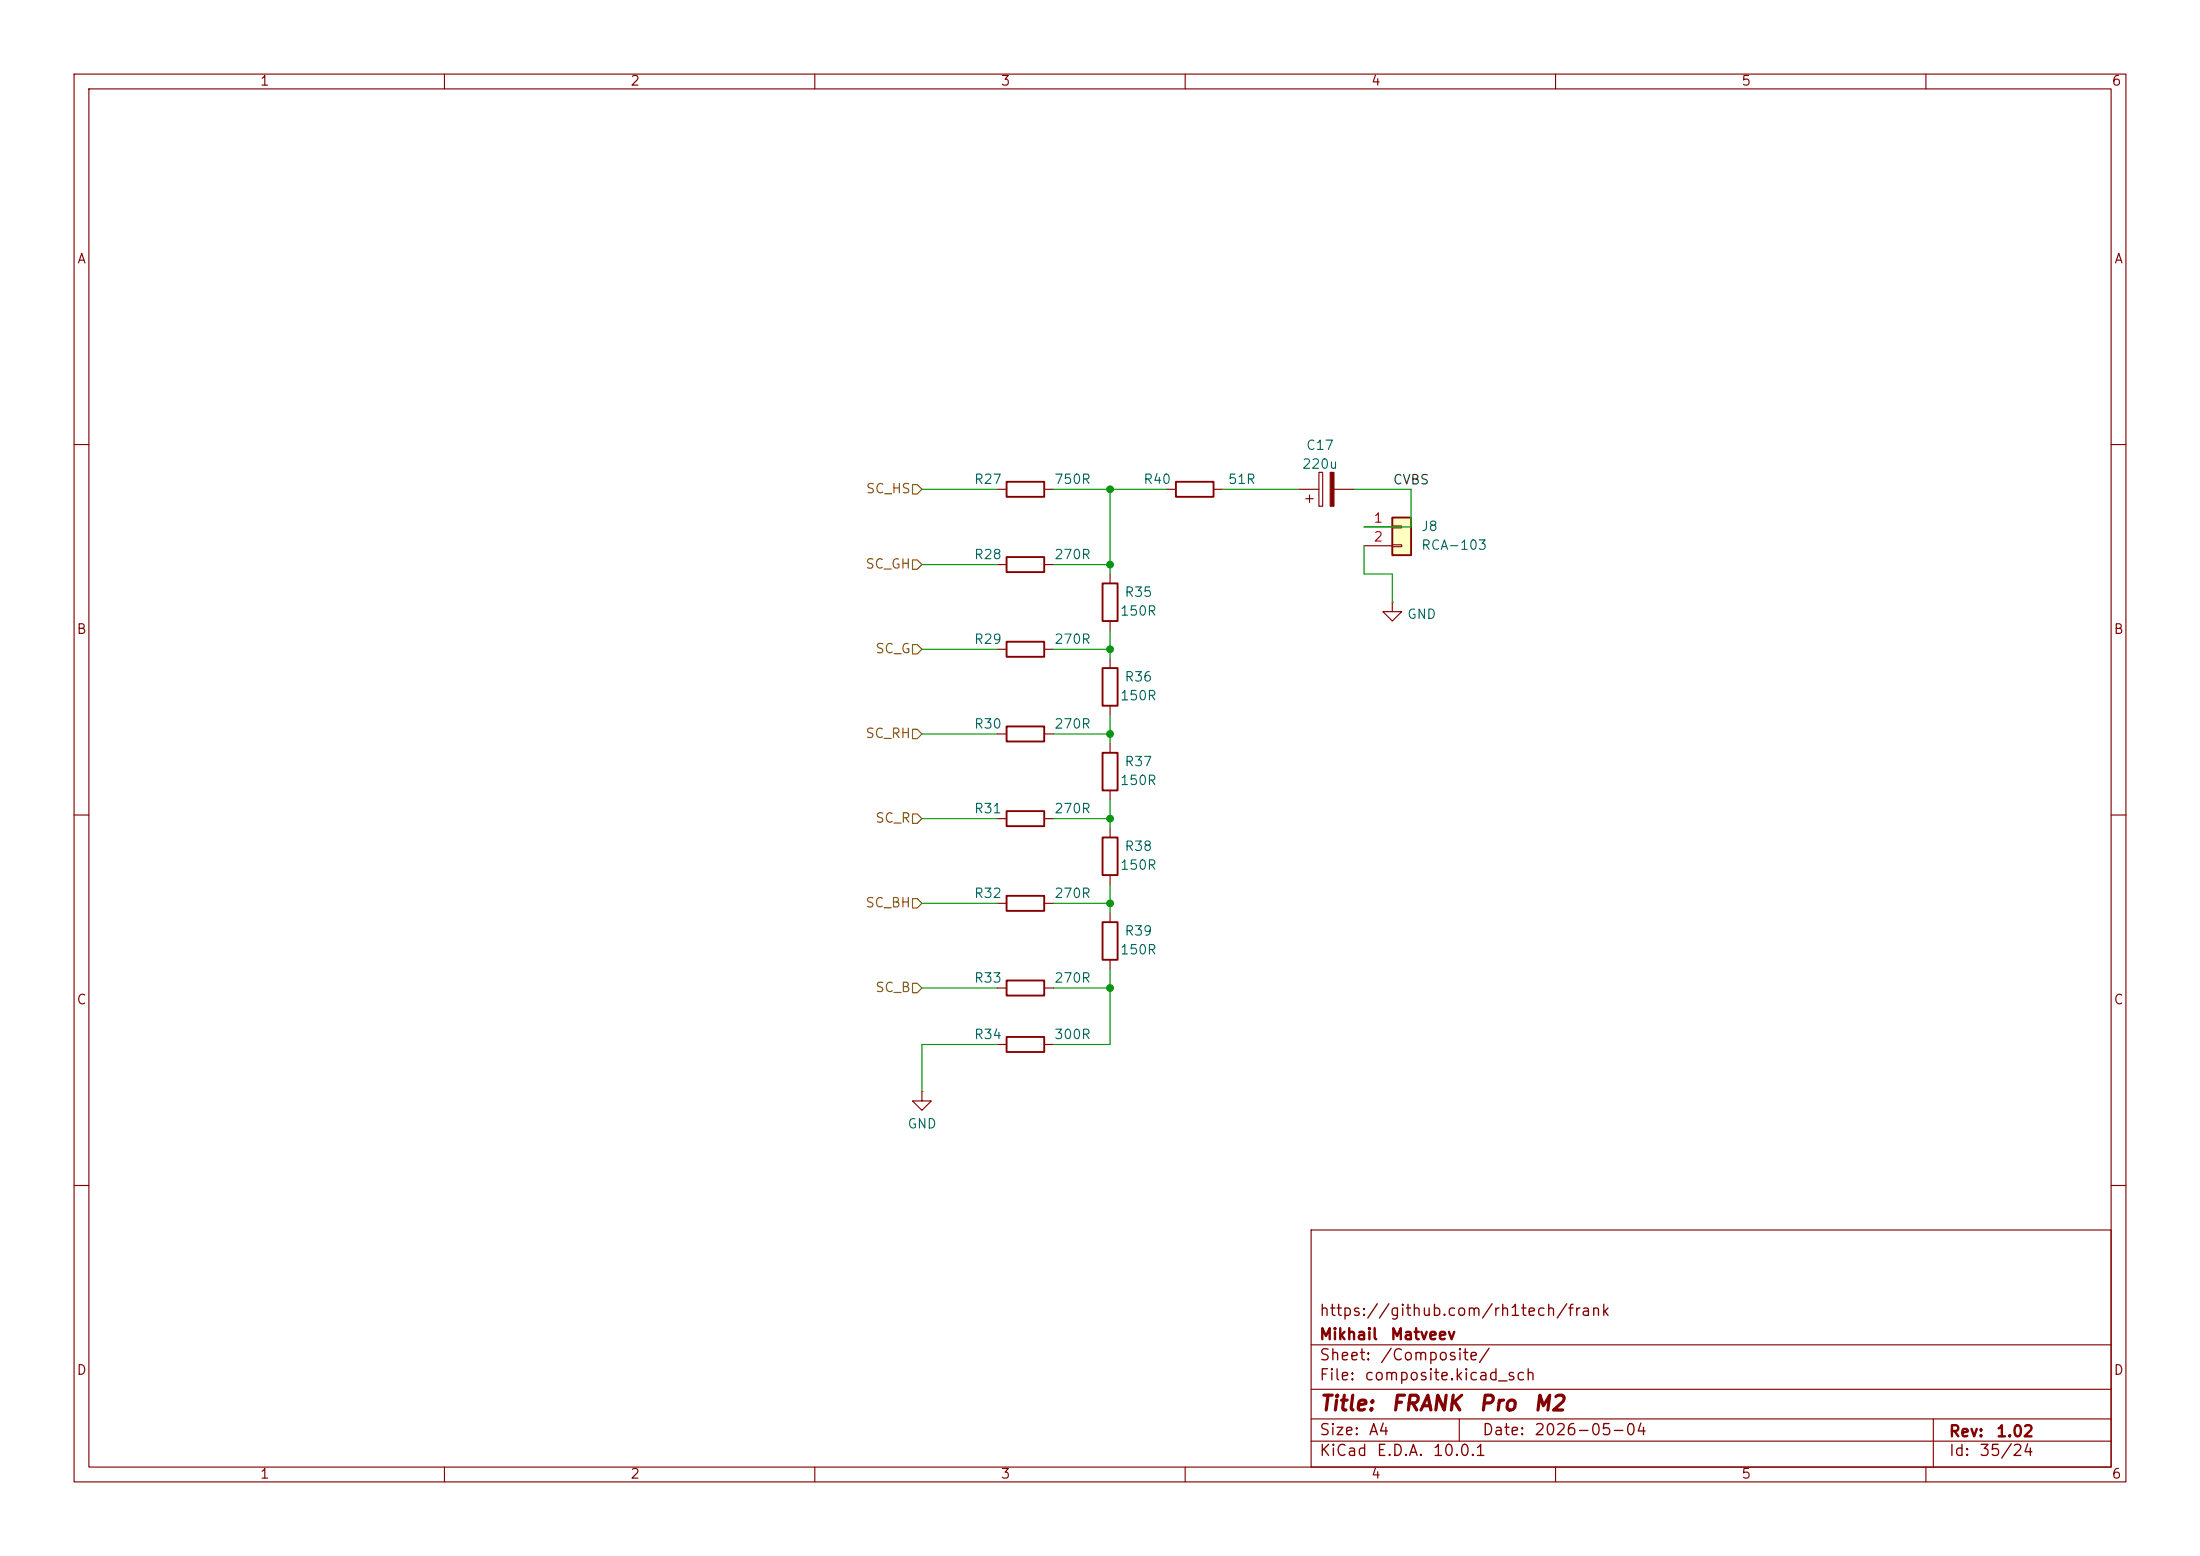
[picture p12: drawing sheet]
(kicad_sch
 (version 20260306)
 (generator "eeschema")
 (generator_version "10.0")
 (paper "A4")
 (title_block
  (title "${NAME} ${MODEL}")
  (date "${DATE}")
  (rev "${VERSION}")
  (company "Mikhail Matveev")
  (comment 1 "https://github.com/rh1tech/frank"))
 (lib_symbols
  (symbol "FRANK:C_Polarized"
   (pin_numbers (hide yes))
   (pin_names
    (offset 0.254)) (exclude_from_sim no) (in_bom yes) (on_board yes)
   (in_pos_files yes)
   (duplicate_pin_numbers_are_jumpers no)
   (property "Reference" "C" (at 0.635 2.54 0) (show_name no) (do_not_autoplace no) (effects (font (size 1.27 1.27)) (justify left)))
   (property "Value" "C_Polarized" (at 0.635 -2.54 0) (show_name no) (do_not_autoplace no) (effects (font (size 1.27 1.27)) (justify left)))
   (property "Footprint" "" (at 0.9652 -3.81 0) (show_name no) (do_not_autoplace no) (hide yes) (effects (font (size 1.27 1.27))))
   (property "Datasheet" "" (at 0 0 0) (show_name no) (do_not_autoplace no) (hide yes) (effects (font (size 1.27 1.27))))
   (property "Description" "Polarized capacitor" (at 0 0 0) (show_name no) (do_not_autoplace no) (hide yes) (effects (font (size 1.27 1.27))))
   (symbol "C_Polarized_0_1"
    (rectangle (start -2.286 0.508) (end 2.286 1.016) (stroke (width 0) (type default)) (fill (type none)))
    (polyline (pts (xy -1.778 2.286) (xy -0.762 2.286)) (stroke (width 0) (type default)) (fill (type none)))
    (polyline (pts (xy -1.27 2.794) (xy -1.27 1.778)) (stroke (width 0) (type default)) (fill (type none)))
    (rectangle (start 2.286 -0.508) (end -2.286 -1.016) (stroke (width 0) (type default)) (fill (type outline))))
   (symbol "C_Polarized_1_1"
    (pin passive line (at 0 3.81 270) (length 2.794) (name "" (effects (font (size 1.27 1.27)))) (number "1" (effects (font (size 1.27 1.27)))))
    (pin passive line (at 0 -3.81 90) (length 2.794) (name "" (effects (font (size 1.27 1.27)))) (number "2" (effects (font (size 1.27 1.27))))))
   (embedded_fonts no))
  (symbol "FRANK:Conn_01x02"
   (pin_names
    (offset 1.016) (hide yes)) (exclude_from_sim no) (in_bom yes) (on_board yes)
   (in_pos_files yes)
   (duplicate_pin_numbers_are_jumpers no)
   (property "Reference" "J" (at 0 2.54 0) (show_name no) (do_not_autoplace no) (effects (font (size 1.27 1.27))))
   (property "Value" "Conn_01x02" (at 0 -5.08 0) (show_name no) (do_not_autoplace no) (effects (font (size 1.27 1.27))))
   (property "Footprint" "" (at 0 0 0) (show_name no) (do_not_autoplace no) (hide yes) (effects (font (size 1.27 1.27))))
   (property "Datasheet" "" (at 0 0 0) (show_name no) (do_not_autoplace no) (hide yes) (effects (font (size 1.27 1.27))))
   (property "Description" "Generic connector, single row, 01x02, script generated (kicad-library-utils/schlib/autogen/connector/)" (at 0 0 0) (show_name no) (do_not_autoplace no) (hide yes) (effects (font (size 1.27 1.27))))
   (symbol "Conn_01x02_1_1"
    (rectangle (start -1.27 1.27) (end 1.27 -3.81) (stroke (width 0.254) (type default)) (fill (type background)))
    (rectangle (start -1.27 0.127) (end 0 -0.127) (stroke (width 0.1524) (type default)) (fill (type none)))
    (rectangle (start -1.27 -2.413) (end 0 -2.667) (stroke (width 0.1524) (type default)) (fill (type none)))
    (pin passive line (at -5.08 0 0) (length 3.81) (name "Pin_1" (effects (font (size 1.27 1.27)))) (number "1" (effects (font (size 1.27 1.27)))))
    (pin passive line (at -5.08 -2.54 0) (length 3.81) (name "Pin_2" (effects (font (size 1.27 1.27)))) (number "2" (effects (font (size 1.27 1.27))))))
   (embedded_fonts no))
  (symbol "FRANK:GND"
   (power global)
   (pin_numbers (hide yes))
   (pin_names
    (offset 0) (hide yes)) (exclude_from_sim no) (in_bom yes) (on_board yes)
   (in_pos_files yes)
   (duplicate_pin_numbers_are_jumpers no)
   (property "Reference" "#PWR" (at 0 -6.35 0) (show_name no) (do_not_autoplace no) (hide yes) (effects (font (size 1.27 1.27))))
   (property "Value" "GND" (at 0 -3.81 0) (show_name no) (do_not_autoplace no) (effects (font (size 1.27 1.27))))
   (property "Footprint" "" (at 0 0 0) (show_name no) (do_not_autoplace no) (hide yes) (effects (font (size 1.27 1.27))))
   (property "Datasheet" "" (at 0 0 0) (show_name no) (do_not_autoplace no) (hide yes) (effects (font (size 1.27 1.27))))
   (property "Description" "Power symbol creates a global label with name \"GND\" , ground" (at 0 0 0) (show_name no) (do_not_autoplace no) (hide yes) (effects (font (size 1.27 1.27))))
   (symbol "GND_0_1"
    (polyline (pts (xy 0 0) (xy 0 -1.27) (xy 1.27 -1.27) (xy 0 -2.54) (xy -1.27 -1.27) (xy 0 -1.27)) (stroke (width 0) (type default)) (fill (type none))))
   (symbol "GND_1_1"
    (pin power_in line (at 0 0 270) (length 0) (name "" (effects (font (size 1.27 1.27)))) (number "1" (effects (font (size 1.27 1.27))))))
   (embedded_fonts no))
  (symbol "FRANK:R"
   (pin_numbers (hide yes))
   (pin_names
    (offset 0)) (exclude_from_sim no) (in_bom yes) (on_board yes)
   (in_pos_files yes)
   (duplicate_pin_numbers_are_jumpers no)
   (property "Reference" "R" (at 2.032 0 90) (show_name no) (do_not_autoplace no) (effects (font (size 1.27 1.27))))
   (property "Value" "R" (at 0 0 90) (show_name no) (do_not_autoplace no) (effects (font (size 1.27 1.27))))
   (property "Footprint" "" (at -1.778 0 90) (show_name no) (do_not_autoplace no) (hide yes) (effects (font (size 1.27 1.27))))
   (property "Datasheet" "" (at 0 0 0) (show_name no) (do_not_autoplace no) (hide yes) (effects (font (size 1.27 1.27))))
   (property "Description" "Resistor" (at 0 0 0) (show_name no) (do_not_autoplace no) (hide yes) (effects (font (size 1.27 1.27))))
   (symbol "R_0_1"
    (rectangle (start -1.016 -2.54) (end 1.016 2.54) (stroke (width 0.254) (type default)) (fill (type none))))
   (symbol "R_1_1"
    (pin passive line (at 0 3.81 270) (length 1.27) (name "" (effects (font (size 1.27 1.27)))) (number "1" (effects (font (size 1.27 1.27)))))
    (pin passive line (at 0 -3.81 90) (length 1.27) (name "" (effects (font (size 1.27 1.27)))) (number "2" (effects (font (size 1.27 1.27))))))
   (embedded_fonts no)))
 (junction
  (at 149.86 121.92)
  (diameter 0)
  (color 0 0 0 0))
 (junction
  (at 149.86 87.63)
  (diameter 0)
  (color 0 0 0 0))
 (junction
  (at 149.86 99.06)
  (diameter 0)
  (color 0 0 0 0))
 (junction
  (at 149.86 133.35)
  (diameter 0)
  (color 0 0 0 0))
 (junction
  (at 149.86 66.04)
  (diameter 0)
  (color 0 0 0 0))
 (junction
  (at 149.86 110.49)
  (diameter 0)
  (color 0 0 0 0))
 (junction
  (at 149.86 76.2)
  (diameter 0)
  (color 0 0 0 0))
 (wire
  (pts (xy 149.86 85.09) (xy 149.86 87.63))
  (stroke (width 0) (type default)))
 (wire
  (pts (xy 149.86 119.38) (xy 149.86 121.92))
  (stroke (width 0) (type default)))
 (wire
  (pts (xy 142.24 87.63) (xy 149.86 87.63))
  (stroke (width 0) (type default)))
 (wire
  (pts (xy 142.24 121.92) (xy 149.86 121.92))
  (stroke (width 0) (type default)))
 (wire
  (pts (xy 149.86 76.2) (xy 149.86 77.47))
  (stroke (width 0) (type default)))
 (wire
  (pts (xy 142.24 110.49) (xy 149.86 110.49))
  (stroke (width 0) (type default)))
 (wire
  (pts (xy 142.24 76.2) (xy 149.86 76.2))
  (stroke (width 0) (type default)))
 (wire
  (pts (xy 184.15 77.47) (xy 187.96 77.47))
  (stroke (width 0) (type default)))
 (wire
  (pts (xy 134.62 140.97) (xy 124.46 140.97))
  (stroke (width 0) (type default)))
 (wire
  (pts (xy 124.46 121.92) (xy 134.62 121.92))
  (stroke (width 0) (type default)))
 (wire
  (pts (xy 184.15 77.47) (xy 184.15 73.66))
  (stroke (width 0) (type default)))
 (wire
  (pts (xy 149.86 87.63) (xy 149.86 88.9))
  (stroke (width 0) (type default)))
 (wire
  (pts (xy 187.96 77.47) (xy 187.96 81.28))
  (stroke (width 0) (type default)))
 (wire
  (pts (xy 190.5 66.04) (xy 182.88 66.04))
  (stroke (width 0) (type default)))
 (wire
  (pts (xy 190.5 71.12) (xy 184.15 71.12))
  (stroke (width 0) (type default)))
 (wire
  (pts (xy 124.46 133.35) (xy 134.62 133.35))
  (stroke (width 0) (type default)))
 (wire
  (pts (xy 149.86 133.35) (xy 149.86 140.97))
  (stroke (width 0) (type default)))
 (wire
  (pts (xy 149.86 130.81) (xy 149.86 133.35))
  (stroke (width 0) (type default)))
 (wire
  (pts (xy 142.24 66.04) (xy 149.86 66.04))
  (stroke (width 0) (type default)))
 (wire
  (pts (xy 149.86 96.52) (xy 149.86 99.06))
  (stroke (width 0) (type default)))
 (wire
  (pts (xy 124.46 99.06) (xy 134.62 99.06))
  (stroke (width 0) (type default)))
 (wire
  (pts (xy 124.46 140.97) (xy 124.46 147.32))
  (stroke (width 0) (type default)))
 (wire
  (pts (xy 149.86 66.04) (xy 157.48 66.04))
  (stroke (width 0) (type default)))
 (wire
  (pts (xy 124.46 110.49) (xy 134.62 110.49))
  (stroke (width 0) (type default)))
 (wire
  (pts (xy 124.46 76.2) (xy 134.62 76.2))
  (stroke (width 0) (type default)))
 (wire
  (pts (xy 149.86 140.97) (xy 142.24 140.97))
  (stroke (width 0) (type default)))
 (wire
  (pts (xy 149.86 99.06) (xy 149.86 100.33))
  (stroke (width 0) (type default)))
 (wire
  (pts (xy 190.5 71.12) (xy 190.5 66.04))
  (stroke (width 0) (type default)))
 (wire
  (pts (xy 149.86 107.95) (xy 149.86 110.49))
  (stroke (width 0) (type default)))
 (wire
  (pts (xy 165.1 66.04) (xy 175.26 66.04))
  (stroke (width 0) (type default)))
 (wire
  (pts (xy 149.86 121.92) (xy 149.86 123.19))
  (stroke (width 0) (type default)))
 (wire
  (pts (xy 149.86 66.04) (xy 149.86 76.2))
  (stroke (width 0) (type default)))
 (wire
  (pts (xy 142.24 99.06) (xy 149.86 99.06))
  (stroke (width 0) (type default)))
 (wire
  (pts (xy 142.24 133.35) (xy 149.86 133.35))
  (stroke (width 0) (type default)))
 (wire
  (pts (xy 124.46 66.04) (xy 134.62 66.04))
  (stroke (width 0) (type default)))
 (wire
  (pts (xy 124.46 87.63) (xy 134.62 87.63))
  (stroke (width 0) (type default)))
 (wire
  (pts (xy 149.86 110.49) (xy 149.86 111.76))
  (stroke (width 0) (type default)))
 (label "CVBS"
  (at 187.96 66.04 0)
  (effects (font (size 1.27 1.27)) (justify left bottom)))
 (hierarchical_label "SC_R"
  (shape input)
  (at 124.46 110.49 180)
  (effects (font (size 1.27 1.27)) (justify right)))
 (hierarchical_label "SC_RH"
  (shape input)
  (at 124.46 99.06 180)
  (effects (font (size 1.27 1.27)) (justify right)))
 (hierarchical_label "SC_GH"
  (shape input)
  (at 124.46 76.2 180)
  (effects (font (size 1.27 1.27)) (justify right)))
 (hierarchical_label "SC_G"
  (shape input)
  (at 124.46 87.63 180)
  (effects (font (size 1.27 1.27)) (justify right)))
 (hierarchical_label "SC_B"
  (shape input)
  (at 124.46 133.35 180)
  (effects (font (size 1.27 1.27)) (justify right)))
 (hierarchical_label "SC_BH"
  (shape input)
  (at 124.46 121.92 180)
  (effects (font (size 1.27 1.27)) (justify right)))
 (hierarchical_label "SC_HS"
  (shape input)
  (at 124.46 66.04 180)
  (effects (font (size 1.27 1.27)) (justify right)))
 (symbol
  (lib_id "FRANK:R")
  (at 149.86 127 180)
  (unit 1)
  (body_style 1)
  (exclude_from_sim no)
  (in_bom yes)
  (on_board yes)
  (in_pos_files yes)
  (dnp no)
  (property "Reference" "R39" (at 153.67 125.73 0) (show_name no) (do_not_autoplace no) (effects (font (size 1.27 1.27))))
  (property "Value" "150R" (at 153.67 128.27 0) (show_name no) (do_not_autoplace no) (effects (font (size 1.27 1.27))))
  (property "Footprint" "FRANK:R_0805_2012Metric" (at 151.638 127 90) (hide yes) (show_name no) (do_not_autoplace no) (effects (font (size 1.27 1.27))))
  (property "Datasheet" "" (at 149.86 127 0) (hide yes) (show_name no) (do_not_autoplace no) (effects (font (size 1.27 1.27))))
  (property "Description" "Resistor" (at 149.86 127 0) (hide yes) (show_name no) (do_not_autoplace no) (effects (font (size 1.27 1.27))))
  (property "AliExpress" "https://www.aliexpress.com/item/1005005945735199.html" (at 149.86 127 0) (hide yes) (show_name no) (do_not_autoplace no) (effects (font (size 1.27 1.27))))
  (pin "1")
  (pin "2"))
 (symbol
  (lib_id "FRANK:R")
  (at 138.43 121.92 90)
  (unit 1)
  (body_style 1)
  (exclude_from_sim no)
  (in_bom yes)
  (on_board yes)
  (in_pos_files yes)
  (dnp no)
  (property "Reference" "R32" (at 133.35 120.65 90) (show_name no) (do_not_autoplace no) (effects (font (size 1.27 1.27))))
  (property "Value" "270R" (at 144.78 120.65 90) (show_name no) (do_not_autoplace no) (effects (font (size 1.27 1.27))))
  (property "Footprint" "FRANK:R_0805_2012Metric" (at 138.43 123.698 90) (hide yes) (show_name no) (do_not_autoplace no) (effects (font (size 1.27 1.27))))
  (property "Datasheet" "" (at 138.43 121.92 0) (hide yes) (show_name no) (do_not_autoplace no) (effects (font (size 1.27 1.27))))
  (property "Description" "Resistor" (at 138.43 121.92 0) (hide yes) (show_name no) (do_not_autoplace no) (effects (font (size 1.27 1.27))))
  (property "AliExpress" "https://www.aliexpress.com/item/1005005945735199.html" (at 138.43 121.92 0) (hide yes) (show_name no) (do_not_autoplace no) (effects (font (size 1.27 1.27))))
  (pin "1")
  (pin "2"))
 (symbol
  (lib_id "FRANK:GND")
  (at 187.96 81.28 0)
  (unit 1)
  (body_style 1)
  (exclude_from_sim no)
  (in_bom yes)
  (on_board yes)
  (in_pos_files yes)
  (dnp no)
  (fields_autoplaced yes)
  (property "Reference" "#PWR087" (at 187.96 87.63 0) (hide yes) (show_name no) (do_not_autoplace no) (effects (font (size 1.27 1.27))))
  (property "Value" "GND" (at 189.865 82.9838 0) (show_name no) (do_not_autoplace no) (effects (font (size 1.27 1.27)) (justify left)))
  (property "Footprint" "" (at 187.96 81.28 0) (hide yes) (show_name no) (do_not_autoplace no) (effects (font (size 1.27 1.27))))
  (property "Datasheet" "" (at 187.96 81.28 0) (hide yes) (show_name no) (do_not_autoplace no) (effects (font (size 1.27 1.27))))
  (property "Description" "Power symbol creates a global label with name \"GND\" , ground" (at 187.96 81.28 0) (hide yes) (show_name no) (do_not_autoplace no) (effects (font (size 1.27 1.27))))
  (pin "1"))
 (symbol
  (lib_id "FRANK:R")
  (at 138.43 99.06 90)
  (unit 1)
  (body_style 1)
  (exclude_from_sim no)
  (in_bom yes)
  (on_board yes)
  (in_pos_files yes)
  (dnp no)
  (property "Reference" "R30" (at 133.35 97.79 90) (show_name no) (do_not_autoplace no) (effects (font (size 1.27 1.27))))
  (property "Value" "270R" (at 144.78 97.79 90) (show_name no) (do_not_autoplace no) (effects (font (size 1.27 1.27))))
  (property "Footprint" "FRANK:R_0805_2012Metric" (at 138.43 100.838 90) (hide yes) (show_name no) (do_not_autoplace no) (effects (font (size 1.27 1.27))))
  (property "Datasheet" "" (at 138.43 99.06 0) (hide yes) (show_name no) (do_not_autoplace no) (effects (font (size 1.27 1.27))))
  (property "Description" "Resistor" (at 138.43 99.06 0) (hide yes) (show_name no) (do_not_autoplace no) (effects (font (size 1.27 1.27))))
  (property "AliExpress" "https://www.aliexpress.com/item/1005005945735199.html" (at 138.43 99.06 0) (hide yes) (show_name no) (do_not_autoplace no) (effects (font (size 1.27 1.27))))
  (pin "1")
  (pin "2"))
 (symbol
  (lib_id "FRANK:R")
  (at 138.43 76.2 90)
  (unit 1)
  (body_style 1)
  (exclude_from_sim no)
  (in_bom yes)
  (on_board yes)
  (in_pos_files yes)
  (dnp no)
  (property "Reference" "R28" (at 133.35 74.93 90) (show_name no) (do_not_autoplace no) (effects (font (size 1.27 1.27))))
  (property "Value" "270R" (at 144.78 74.93 90) (show_name no) (do_not_autoplace no) (effects (font (size 1.27 1.27))))
  (property "Footprint" "FRANK:R_0805_2012Metric" (at 138.43 77.978 90) (hide yes) (show_name no) (do_not_autoplace no) (effects (font (size 1.27 1.27))))
  (property "Datasheet" "" (at 138.43 76.2 0) (hide yes) (show_name no) (do_not_autoplace no) (effects (font (size 1.27 1.27))))
  (property "Description" "Resistor" (at 138.43 76.2 0) (hide yes) (show_name no) (do_not_autoplace no) (effects (font (size 1.27 1.27))))
  (property "AliExpress" "https://www.aliexpress.com/item/1005005945735199.html" (at 138.43 76.2 0) (hide yes) (show_name no) (do_not_autoplace no) (effects (font (size 1.27 1.27))))
  (pin "1")
  (pin "2"))
 (symbol
  (lib_id "FRANK:R")
  (at 138.43 66.04 90)
  (unit 1)
  (body_style 1)
  (exclude_from_sim no)
  (in_bom yes)
  (on_board yes)
  (in_pos_files yes)
  (dnp no)
  (property "Reference" "R27" (at 133.35 64.77 90) (show_name no) (do_not_autoplace no) (effects (font (size 1.27 1.27))))
  (property "Value" "750R" (at 144.78 64.77 90) (show_name no) (do_not_autoplace no) (effects (font (size 1.27 1.27))))
  (property "Footprint" "FRANK:R_0805_2012Metric" (at 138.43 67.818 90) (hide yes) (show_name no) (do_not_autoplace no) (effects (font (size 1.27 1.27))))
  (property "Datasheet" "" (at 138.43 66.04 0) (hide yes) (show_name no) (do_not_autoplace no) (effects (font (size 1.27 1.27))))
  (property "Description" "Resistor" (at 138.43 66.04 0) (hide yes) (show_name no) (do_not_autoplace no) (effects (font (size 1.27 1.27))))
  (property "AliExpress" "https://www.aliexpress.com/item/1005005945735199.html" (at 138.43 66.04 0) (hide yes) (show_name no) (do_not_autoplace no) (effects (font (size 1.27 1.27))))
  (pin "1")
  (pin "2"))
 (symbol
  (lib_id "FRANK:R")
  (at 149.86 104.14 180)
  (unit 1)
  (body_style 1)
  (exclude_from_sim no)
  (in_bom yes)
  (on_board yes)
  (in_pos_files yes)
  (dnp no)
  (property "Reference" "R37" (at 153.67 102.87 0) (show_name no) (do_not_autoplace no) (effects (font (size 1.27 1.27))))
  (property "Value" "150R" (at 153.67 105.41 0) (show_name no) (do_not_autoplace no) (effects (font (size 1.27 1.27))))
  (property "Footprint" "FRANK:R_0805_2012Metric" (at 151.638 104.14 90) (hide yes) (show_name no) (do_not_autoplace no) (effects (font (size 1.27 1.27))))
  (property "Datasheet" "" (at 149.86 104.14 0) (hide yes) (show_name no) (do_not_autoplace no) (effects (font (size 1.27 1.27))))
  (property "Description" "Resistor" (at 149.86 104.14 0) (hide yes) (show_name no) (do_not_autoplace no) (effects (font (size 1.27 1.27))))
  (property "AliExpress" "https://www.aliexpress.com/item/1005005945735199.html" (at 149.86 104.14 0) (hide yes) (show_name no) (do_not_autoplace no) (effects (font (size 1.27 1.27))))
  (pin "1")
  (pin "2"))
 (symbol
  (lib_id "FRANK:R")
  (at 138.43 140.97 90)
  (unit 1)
  (body_style 1)
  (exclude_from_sim no)
  (in_bom yes)
  (on_board yes)
  (in_pos_files yes)
  (dnp no)
  (property "Reference" "R34" (at 133.35 139.7 90) (show_name no) (do_not_autoplace no) (effects (font (size 1.27 1.27))))
  (property "Value" "300R" (at 144.78 139.7 90) (show_name no) (do_not_autoplace no) (effects (font (size 1.27 1.27))))
  (property "Footprint" "FRANK:R_0805_2012Metric" (at 138.43 142.748 90) (hide yes) (show_name no) (do_not_autoplace no) (effects (font (size 1.27 1.27))))
  (property "Datasheet" "" (at 138.43 140.97 0) (hide yes) (show_name no) (do_not_autoplace no) (effects (font (size 1.27 1.27))))
  (property "Description" "Resistor" (at 138.43 140.97 0) (hide yes) (show_name no) (do_not_autoplace no) (effects (font (size 1.27 1.27))))
  (property "AliExpress" "https://www.aliexpress.com/item/1005005945735199.html" (at 138.43 140.97 0) (hide yes) (show_name no) (do_not_autoplace no) (effects (font (size 1.27 1.27))))
  (pin "1")
  (pin "2"))
 (symbol
  (lib_id "FRANK:C_Polarized")
  (at 179.07 66.04 90)
  (unit 1)
  (body_style 1)
  (exclude_from_sim no)
  (in_bom yes)
  (on_board yes)
  (in_pos_files yes)
  (dnp no)
  (fields_autoplaced yes)
  (property "Reference" "C17" (at 178.181 60.1812 90) (show_name no) (do_not_autoplace no) (effects (font (size 1.27 1.27))))
  (property "Value" "220u" (at 178.181 62.7181 90) (show_name no) (do_not_autoplace no) (effects (font (size 1.27 1.27))))
  (property "Footprint" "FRANK:C_Radial_D6.3mm_P2.50mm" (at 182.88 65.0748 0) (hide yes) (show_name no) (do_not_autoplace no) (effects (font (size 1.27 1.27))))
  (property "Datasheet" "" (at 179.07 66.04 0) (hide yes) (show_name no) (do_not_autoplace no) (effects (font (size 1.27 1.27))))
  (property "Description" "Polarized capacitor" (at 179.07 66.04 0) (hide yes) (show_name no) (do_not_autoplace no) (effects (font (size 1.27 1.27))))
  (property "AliExpress" "https://www.aliexpress.com/item/1005006870280809.html" (at 179.07 66.04 0) (hide yes) (show_name no) (do_not_autoplace no) (effects (font (size 1.27 1.27))))
  (pin "1")
  (pin "2"))
 (symbol
  (lib_id "FRANK:R")
  (at 138.43 87.63 90)
  (unit 1)
  (body_style 1)
  (exclude_from_sim no)
  (in_bom yes)
  (on_board yes)
  (in_pos_files yes)
  (dnp no)
  (property "Reference" "R29" (at 133.35 86.36 90) (show_name no) (do_not_autoplace no) (effects (font (size 1.27 1.27))))
  (property "Value" "270R" (at 144.78 86.36 90) (show_name no) (do_not_autoplace no) (effects (font (size 1.27 1.27))))
  (property "Footprint" "FRANK:R_0805_2012Metric" (at 138.43 89.408 90) (hide yes) (show_name no) (do_not_autoplace no) (effects (font (size 1.27 1.27))))
  (property "Datasheet" "" (at 138.43 87.63 0) (hide yes) (show_name no) (do_not_autoplace no) (effects (font (size 1.27 1.27))))
  (property "Description" "Resistor" (at 138.43 87.63 0) (hide yes) (show_name no) (do_not_autoplace no) (effects (font (size 1.27 1.27))))
  (property "AliExpress" "https://www.aliexpress.com/item/1005005945735199.html" (at 138.43 87.63 0) (hide yes) (show_name no) (do_not_autoplace no) (effects (font (size 1.27 1.27))))
  (pin "1")
  (pin "2"))
 (symbol
  (lib_id "FRANK:R")
  (at 161.29 66.04 90)
  (unit 1)
  (body_style 1)
  (exclude_from_sim no)
  (in_bom yes)
  (on_board yes)
  (in_pos_files yes)
  (dnp no)
  (property "Reference" "R40" (at 156.21 64.77 90) (show_name no) (do_not_autoplace no) (effects (font (size 1.27 1.27))))
  (property "Value" "51R" (at 167.64 64.77 90) (show_name no) (do_not_autoplace no) (effects (font (size 1.27 1.27))))
  (property "Footprint" "FRANK:R_0805_2012Metric" (at 161.29 67.818 90) (hide yes) (show_name no) (do_not_autoplace no) (effects (font (size 1.27 1.27))))
  (property "Datasheet" "" (at 161.29 66.04 0) (hide yes) (show_name no) (do_not_autoplace no) (effects (font (size 1.27 1.27))))
  (property "Description" "Resistor" (at 161.29 66.04 0) (hide yes) (show_name no) (do_not_autoplace no) (effects (font (size 1.27 1.27))))
  (property "AliExpress" "https://www.aliexpress.com/item/1005005945735199.html" (at 161.29 66.04 0) (hide yes) (show_name no) (do_not_autoplace no) (effects (font (size 1.27 1.27))))
  (pin "1")
  (pin "2"))
 (symbol
  (lib_id "FRANK:R")
  (at 138.43 110.49 90)
  (unit 1)
  (body_style 1)
  (exclude_from_sim no)
  (in_bom yes)
  (on_board yes)
  (in_pos_files yes)
  (dnp no)
  (property "Reference" "R31" (at 133.35 109.22 90) (show_name no) (do_not_autoplace no) (effects (font (size 1.27 1.27))))
  (property "Value" "270R" (at 144.78 109.22 90) (show_name no) (do_not_autoplace no) (effects (font (size 1.27 1.27))))
  (property "Footprint" "FRANK:R_0805_2012Metric" (at 138.43 112.268 90) (hide yes) (show_name no) (do_not_autoplace no) (effects (font (size 1.27 1.27))))
  (property "Datasheet" "" (at 138.43 110.49 0) (hide yes) (show_name no) (do_not_autoplace no) (effects (font (size 1.27 1.27))))
  (property "Description" "Resistor" (at 138.43 110.49 0) (hide yes) (show_name no) (do_not_autoplace no) (effects (font (size 1.27 1.27))))
  (property "AliExpress" "https://www.aliexpress.com/item/1005005945735199.html" (at 138.43 110.49 0) (hide yes) (show_name no) (do_not_autoplace no) (effects (font (size 1.27 1.27))))
  (pin "1")
  (pin "2"))
 (symbol
  (lib_id "FRANK:R")
  (at 149.86 115.57 180)
  (unit 1)
  (body_style 1)
  (exclude_from_sim no)
  (in_bom yes)
  (on_board yes)
  (in_pos_files yes)
  (dnp no)
  (property "Reference" "R38" (at 153.67 114.3 0) (show_name no) (do_not_autoplace no) (effects (font (size 1.27 1.27))))
  (property "Value" "150R" (at 153.67 116.84 0) (show_name no) (do_not_autoplace no) (effects (font (size 1.27 1.27))))
  (property "Footprint" "FRANK:R_0805_2012Metric" (at 151.638 115.57 90) (hide yes) (show_name no) (do_not_autoplace no) (effects (font (size 1.27 1.27))))
  (property "Datasheet" "" (at 149.86 115.57 0) (hide yes) (show_name no) (do_not_autoplace no) (effects (font (size 1.27 1.27))))
  (property "Description" "Resistor" (at 149.86 115.57 0) (hide yes) (show_name no) (do_not_autoplace no) (effects (font (size 1.27 1.27))))
  (property "AliExpress" "https://www.aliexpress.com/item/1005005945735199.html" (at 149.86 115.57 0) (hide yes) (show_name no) (do_not_autoplace no) (effects (font (size 1.27 1.27))))
  (pin "1")
  (pin "2"))
 (symbol
  (lib_id "FRANK:R")
  (at 138.43 133.35 90)
  (unit 1)
  (body_style 1)
  (exclude_from_sim no)
  (in_bom yes)
  (on_board yes)
  (in_pos_files yes)
  (dnp no)
  (property "Reference" "R33" (at 133.35 132.08 90) (show_name no) (do_not_autoplace no) (effects (font (size 1.27 1.27))))
  (property "Value" "270R" (at 144.78 132.08 90) (show_name no) (do_not_autoplace no) (effects (font (size 1.27 1.27))))
  (property "Footprint" "FRANK:R_0805_2012Metric" (at 138.43 135.128 90) (hide yes) (show_name no) (do_not_autoplace no) (effects (font (size 1.27 1.27))))
  (property "Datasheet" "" (at 138.43 133.35 0) (hide yes) (show_name no) (do_not_autoplace no) (effects (font (size 1.27 1.27))))
  (property "Description" "Resistor" (at 138.43 133.35 0) (hide yes) (show_name no) (do_not_autoplace no) (effects (font (size 1.27 1.27))))
  (property "AliExpress" "https://www.aliexpress.com/item/1005005945735199.html" (at 138.43 133.35 0) (hide yes) (show_name no) (do_not_autoplace no) (effects (font (size 1.27 1.27))))
  (pin "1")
  (pin "2"))
 (symbol
  (lib_id "FRANK:Conn_01x02")
  (at 189.23 71.12 0)
  (unit 1)
  (body_style 1)
  (exclude_from_sim no)
  (in_bom yes)
  (on_board yes)
  (in_pos_files yes)
  (dnp no)
  (fields_autoplaced yes)
  (property "Reference" "J8" (at 191.77 71.1199 0) (show_name no) (do_not_autoplace no) (effects (font (size 1.27 1.27)) (justify left)))
  (property "Value" "RCA-103" (at 191.77 73.6599 0) (show_name no) (do_not_autoplace no) (effects (font (size 1.27 1.27)) (justify left)))
  (property "Footprint" "FRANK:BarrelJack_RCJ-012" (at 189.23 71.12 0) (hide yes) (show_name no) (do_not_autoplace no) (effects (font (size 1.27 1.27))))
  (property "Datasheet" "" (at 189.23 71.12 0) (hide yes) (show_name no) (do_not_autoplace no) (effects (font (size 1.27 1.27))))
  (property "Description" "Generic connector, single row, 01x02, script generated (kicad-library-utils/schlib/autogen/connector/)" (at 189.23 71.12 0) (hide yes) (show_name no) (do_not_autoplace no) (effects (font (size 1.27 1.27))))
  (property "AliExpress" "https://www.aliexpress.com/item/1005006152724809.html" (at 189.23 71.12 0) (hide yes) (show_name no) (do_not_autoplace no) (effects (font (size 1.27 1.27))))
  (pin "1")
  (pin "2"))
 (symbol
  (lib_id "FRANK:R")
  (at 149.86 81.28 180)
  (unit 1)
  (body_style 1)
  (exclude_from_sim no)
  (in_bom yes)
  (on_board yes)
  (in_pos_files yes)
  (dnp no)
  (property "Reference" "R35" (at 153.67 80.01 0) (show_name no) (do_not_autoplace no) (effects (font (size 1.27 1.27))))
  (property "Value" "150R" (at 153.67 82.55 0) (show_name no) (do_not_autoplace no) (effects (font (size 1.27 1.27))))
  (property "Footprint" "FRANK:R_0805_2012Metric" (at 151.638 81.28 90) (hide yes) (show_name no) (do_not_autoplace no) (effects (font (size 1.27 1.27))))
  (property "Datasheet" "" (at 149.86 81.28 0) (hide yes) (show_name no) (do_not_autoplace no) (effects (font (size 1.27 1.27))))
  (property "Description" "Resistor" (at 149.86 81.28 0) (hide yes) (show_name no) (do_not_autoplace no) (effects (font (size 1.27 1.27))))
  (property "AliExpress" "https://www.aliexpress.com/item/1005005945735199.html" (at 149.86 81.28 0) (hide yes) (show_name no) (do_not_autoplace no) (effects (font (size 1.27 1.27))))
  (pin "1")
  (pin "2"))
 (symbol
  (lib_id "FRANK:R")
  (at 149.86 92.71 180)
  (unit 1)
  (body_style 1)
  (exclude_from_sim no)
  (in_bom yes)
  (on_board yes)
  (in_pos_files yes)
  (dnp no)
  (property "Reference" "R36" (at 153.67 91.44 0) (show_name no) (do_not_autoplace no) (effects (font (size 1.27 1.27))))
  (property "Value" "150R" (at 153.67 93.98 0) (show_name no) (do_not_autoplace no) (effects (font (size 1.27 1.27))))
  (property "Footprint" "FRANK:R_0805_2012Metric" (at 151.638 92.71 90) (hide yes) (show_name no) (do_not_autoplace no) (effects (font (size 1.27 1.27))))
  (property "Datasheet" "" (at 149.86 92.71 0) (hide yes) (show_name no) (do_not_autoplace no) (effects (font (size 1.27 1.27))))
  (property "Description" "Resistor" (at 149.86 92.71 0) (hide yes) (show_name no) (do_not_autoplace no) (effects (font (size 1.27 1.27))))
  (property "AliExpress" "https://www.aliexpress.com/item/1005005945735199.html" (at 149.86 92.71 0) (hide yes) (show_name no) (do_not_autoplace no) (effects (font (size 1.27 1.27))))
  (pin "1")
  (pin "2"))
 (symbol
  (lib_id "FRANK:GND")
  (at 124.46 147.32 0)
  (unit 1)
  (body_style 1)
  (exclude_from_sim no)
  (in_bom yes)
  (on_board yes)
  (in_pos_files yes)
  (dnp no)
  (fields_autoplaced yes)
  (property "Reference" "#PWR086" (at 124.46 153.67 0) (hide yes) (show_name no) (do_not_autoplace no) (effects (font (size 1.27 1.27))))
  (property "Value" "GND" (at 124.46 151.7634 0) (show_name no) (do_not_autoplace no) (effects (font (size 1.27 1.27))))
  (property "Footprint" "" (at 124.46 147.32 0) (hide yes) (show_name no) (do_not_autoplace no) (effects (font (size 1.27 1.27))))
  (property "Datasheet" "" (at 124.46 147.32 0) (hide yes) (show_name no) (do_not_autoplace no) (effects (font (size 1.27 1.27))))
  (property "Description" "Power symbol creates a global label with name \"GND\" , ground" (at 124.46 147.32 0) (hide yes) (show_name no) (do_not_autoplace no) (effects (font (size 1.27 1.27))))
  (pin "1")))
